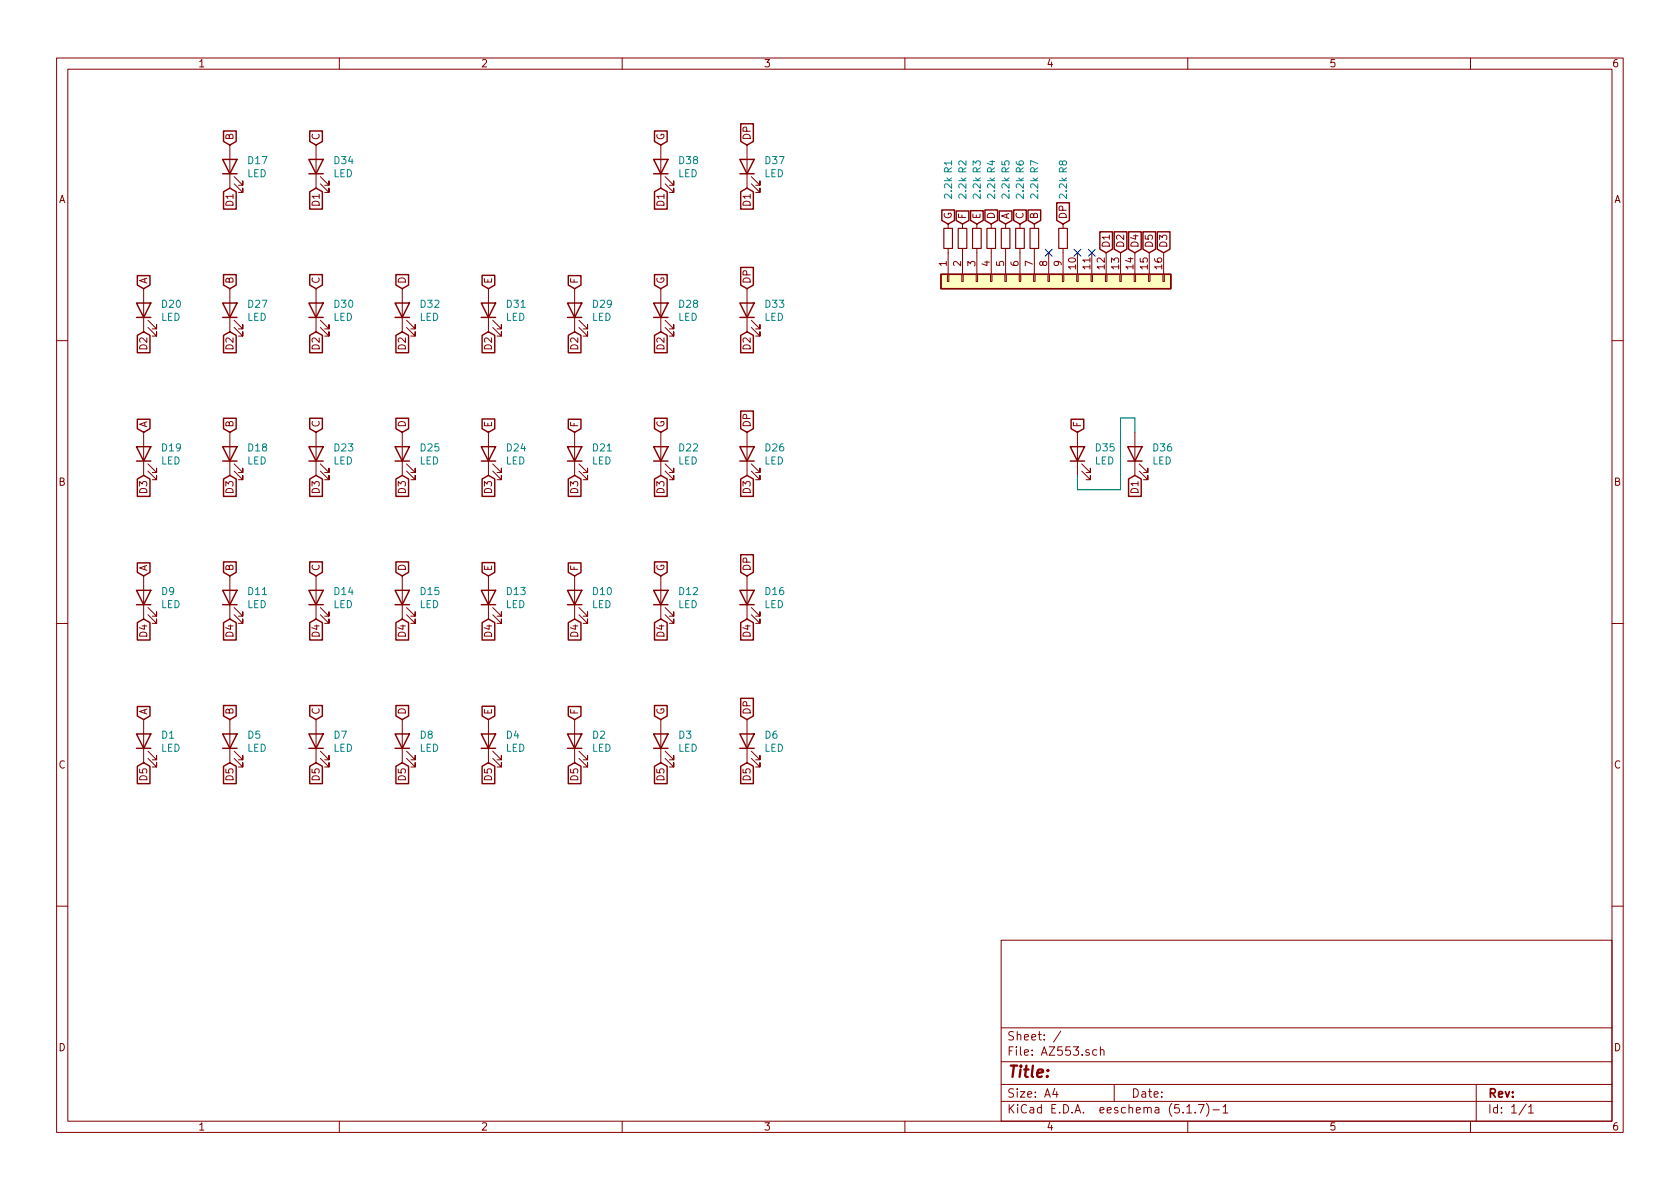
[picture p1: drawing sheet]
EESchema Schematic File Version 4
EELAYER 30 0
EELAYER END
$Descr A4 11693 8268
encoding utf-8
Sheet 1 1
Title ""
Date ""
Rev ""
Comp ""
Comment1 ""
Comment2 ""
Comment3 ""
Comment4 ""
$EndDescr
$Comp
L Connector_Generic:Conn_01x16 J1
U 1 1
P 7300 1950
F 0 "J1" H 7380 1942 50  0001 L CNN
F 1 "Conn_01x16" H 7380 1851 50  0001 L CNN
F 2 "Pin_Headers:Pin_Header_Straight_1x16_Pitch2.54mm" H 7300 1950 50  0001 C CNN
F 3 "~" H 7300 1950 50  0001 C CNN
	1    7300 1950
	0    -1   1    0   
$EndComp
$Comp
L Device:LED D1
U 1 1
P 1000 5150
F 0 "D1" V 1039 5032 50  0000 R CNN
F 1 "LED" V 948 5032 50  0000 R CNN
F 2 "LEDs:LED_0402" H 1000 5150 50  0001 C CNN
F 3 "~" H 1000 5150 50  0001 C CNN
	1    1000 5150
	0    -1   -1   0   
$EndComp
$Comp
L Device:LED D2
U 1 1
P 4000 5150
F 0 "D2" V 4039 5032 50  0000 R CNN
F 1 "LED" V 3948 5032 50  0000 R CNN
F 2 "LEDs:LED_0402" H 4000 5150 50  0001 C CNN
F 3 "~" H 4000 5150 50  0001 C CNN
	1    4000 5150
	0    -1   -1   0   
$EndComp
$Comp
L Device:LED D3
U 1 1
P 4600 5150
F 0 "D3" V 4639 5032 50  0000 R CNN
F 1 "LED" V 4548 5032 50  0000 R CNN
F 2 "LEDs:LED_0402" H 4600 5150 50  0001 C CNN
F 3 "~" H 4600 5150 50  0001 C CNN
	1    4600 5150
	0    -1   -1   0   
$EndComp
$Comp
L Device:LED D4
U 1 1
P 3400 5150
F 0 "D4" V 3439 5032 50  0000 R CNN
F 1 "LED" V 3348 5032 50  0000 R CNN
F 2 "LEDs:LED_0402" H 3400 5150 50  0001 C CNN
F 3 "~" H 3400 5150 50  0001 C CNN
	1    3400 5150
	0    -1   -1   0   
$EndComp
$Comp
L Device:LED D5
U 1 1
P 1600 5150
F 0 "D5" V 1639 5032 50  0000 R CNN
F 1 "LED" V 1548 5032 50  0000 R CNN
F 2 "LEDs:LED_0402" H 1600 5150 50  0001 C CNN
F 3 "~" H 1600 5150 50  0001 C CNN
	1    1600 5150
	0    -1   -1   0   
$EndComp
$Comp
L Device:LED D6
U 1 1
P 5200 5150
F 0 "D6" V 5239 5032 50  0000 R CNN
F 1 "LED" V 5148 5032 50  0000 R CNN
F 2 "LEDs:LED_0402" H 5200 5150 50  0001 C CNN
F 3 "~" H 5200 5150 50  0001 C CNN
	1    5200 5150
	0    -1   -1   0   
$EndComp
$Comp
L Device:LED D7
U 1 1
P 2200 5150
F 0 "D7" V 2239 5032 50  0000 R CNN
F 1 "LED" V 2148 5032 50  0000 R CNN
F 2 "LEDs:LED_0402" H 2200 5150 50  0001 C CNN
F 3 "~" H 2200 5150 50  0001 C CNN
	1    2200 5150
	0    -1   -1   0   
$EndComp
$Comp
L Device:LED D8
U 1 1
P 2800 5150
F 0 "D8" V 2839 5032 50  0000 R CNN
F 1 "LED" V 2748 5032 50  0000 R CNN
F 2 "LEDs:LED_0402" H 2800 5150 50  0001 C CNN
F 3 "~" H 2800 5150 50  0001 C CNN
	1    2800 5150
	0    -1   -1   0   
$EndComp
$Comp
L Device:LED D9
U 1 1
P 1000 4150
F 0 "D9" V 1039 4032 50  0000 R CNN
F 1 "LED" V 948 4032 50  0000 R CNN
F 2 "LEDs:LED_0402" H 1000 4150 50  0001 C CNN
F 3 "~" H 1000 4150 50  0001 C CNN
	1    1000 4150
	0    -1   -1   0   
$EndComp
$Comp
L Device:LED D12
U 1 1
P 4600 4150
F 0 "D12" V 4639 4032 50  0000 R CNN
F 1 "LED" V 4548 4032 50  0000 R CNN
F 2 "LEDs:LED_0402" H 4600 4150 50  0001 C CNN
F 3 "~" H 4600 4150 50  0001 C CNN
	1    4600 4150
	0    -1   -1   0   
$EndComp
$Comp
L Device:LED D15
U 1 1
P 2800 4150
F 0 "D15" V 2839 4032 50  0000 R CNN
F 1 "LED" V 2748 4032 50  0000 R CNN
F 2 "LEDs:LED_0402" H 2800 4150 50  0001 C CNN
F 3 "~" H 2800 4150 50  0001 C CNN
	1    2800 4150
	0    -1   -1   0   
$EndComp
$Comp
L Device:LED D18
U 1 1
P 1600 3150
F 0 "D18" V 1639 3032 50  0000 R CNN
F 1 "LED" V 1548 3032 50  0000 R CNN
F 2 "LEDs:LED_0402" H 1600 3150 50  0001 C CNN
F 3 "~" H 1600 3150 50  0001 C CNN
	1    1600 3150
	0    -1   -1   0   
$EndComp
$Comp
L Device:LED D21
U 1 1
P 4000 3150
F 0 "D21" V 4039 3032 50  0000 R CNN
F 1 "LED" V 3948 3032 50  0000 R CNN
F 2 "LEDs:LED_0402" H 4000 3150 50  0001 C CNN
F 3 "~" H 4000 3150 50  0001 C CNN
	1    4000 3150
	0    -1   -1   0   
$EndComp
$Comp
L Device:LED D24
U 1 1
P 3400 3150
F 0 "D24" V 3439 3032 50  0000 R CNN
F 1 "LED" V 3348 3032 50  0000 R CNN
F 2 "LEDs:LED_0402" H 3400 3150 50  0001 C CNN
F 3 "~" H 3400 3150 50  0001 C CNN
	1    3400 3150
	0    -1   -1   0   
$EndComp
$Comp
L Device:LED D27
U 1 1
P 1600 2150
F 0 "D27" V 1639 2032 50  0000 R CNN
F 1 "LED" V 1548 2032 50  0000 R CNN
F 2 "LEDs:LED_0402" H 1600 2150 50  0001 C CNN
F 3 "~" H 1600 2150 50  0001 C CNN
	1    1600 2150
	0    -1   -1   0   
$EndComp
$Comp
L Device:LED D30
U 1 1
P 2200 2150
F 0 "D30" V 2239 2032 50  0000 R CNN
F 1 "LED" V 2148 2032 50  0000 R CNN
F 2 "LEDs:LED_0402" H 2200 2150 50  0001 C CNN
F 3 "~" H 2200 2150 50  0001 C CNN
	1    2200 2150
	0    -1   -1   0   
$EndComp
$Comp
L Device:LED D10
U 1 1
P 4000 4150
F 0 "D10" V 4039 4032 50  0000 R CNN
F 1 "LED" V 3948 4032 50  0000 R CNN
F 2 "LEDs:LED_0402" H 4000 4150 50  0001 C CNN
F 3 "~" H 4000 4150 50  0001 C CNN
	1    4000 4150
	0    -1   -1   0   
$EndComp
$Comp
L Device:LED D13
U 1 1
P 3400 4150
F 0 "D13" V 3439 4032 50  0000 R CNN
F 1 "LED" V 3348 4032 50  0000 R CNN
F 2 "LEDs:LED_0402" H 3400 4150 50  0001 C CNN
F 3 "~" H 3400 4150 50  0001 C CNN
	1    3400 4150
	0    -1   -1   0   
$EndComp
$Comp
L Device:LED D16
U 1 1
P 5200 4150
F 0 "D16" V 5239 4032 50  0000 R CNN
F 1 "LED" V 5148 4032 50  0000 R CNN
F 2 "LEDs:LED_0402" H 5200 4150 50  0001 C CNN
F 3 "~" H 5200 4150 50  0001 C CNN
	1    5200 4150
	0    -1   -1   0   
$EndComp
$Comp
L Device:LED D19
U 1 1
P 1000 3150
F 0 "D19" V 1039 3032 50  0000 R CNN
F 1 "LED" V 948 3032 50  0000 R CNN
F 2 "LEDs:LED_0402" H 1000 3150 50  0001 C CNN
F 3 "~" H 1000 3150 50  0001 C CNN
	1    1000 3150
	0    -1   -1   0   
$EndComp
$Comp
L Device:LED D22
U 1 1
P 4600 3150
F 0 "D22" V 4639 3032 50  0000 R CNN
F 1 "LED" V 4548 3032 50  0000 R CNN
F 2 "LEDs:LED_0402" H 4600 3150 50  0001 C CNN
F 3 "~" H 4600 3150 50  0001 C CNN
	1    4600 3150
	0    -1   -1   0   
$EndComp
$Comp
L Device:LED D25
U 1 1
P 2800 3150
F 0 "D25" V 2839 3032 50  0000 R CNN
F 1 "LED" V 2748 3032 50  0000 R CNN
F 2 "LEDs:LED_0402" H 2800 3150 50  0001 C CNN
F 3 "~" H 2800 3150 50  0001 C CNN
	1    2800 3150
	0    -1   -1   0   
$EndComp
$Comp
L Device:LED D28
U 1 1
P 4600 2150
F 0 "D28" V 4639 2032 50  0000 R CNN
F 1 "LED" V 4548 2032 50  0000 R CNN
F 2 "LEDs:LED_0402" H 4600 2150 50  0001 C CNN
F 3 "~" H 4600 2150 50  0001 C CNN
	1    4600 2150
	0    -1   -1   0   
$EndComp
$Comp
L Device:LED D31
U 1 1
P 3400 2150
F 0 "D31" V 3439 2032 50  0000 R CNN
F 1 "LED" V 3348 2032 50  0000 R CNN
F 2 "LEDs:LED_0402" H 3400 2150 50  0001 C CNN
F 3 "~" H 3400 2150 50  0001 C CNN
	1    3400 2150
	0    -1   -1   0   
$EndComp
$Comp
L Device:LED D11
U 1 1
P 1600 4150
F 0 "D11" V 1639 4032 50  0000 R CNN
F 1 "LED" V 1548 4032 50  0000 R CNN
F 2 "LEDs:LED_0402" H 1600 4150 50  0001 C CNN
F 3 "~" H 1600 4150 50  0001 C CNN
	1    1600 4150
	0    -1   -1   0   
$EndComp
$Comp
L Device:LED D14
U 1 1
P 2200 4150
F 0 "D14" V 2239 4032 50  0000 R CNN
F 1 "LED" V 2148 4032 50  0000 R CNN
F 2 "LEDs:LED_0402" H 2200 4150 50  0001 C CNN
F 3 "~" H 2200 4150 50  0001 C CNN
	1    2200 4150
	0    -1   -1   0   
$EndComp
$Comp
L Device:LED D17
U 1 1
P 1600 1150
F 0 "D17" V 1639 1032 50  0000 R CNN
F 1 "LED" V 1548 1032 50  0000 R CNN
F 2 "LEDs:LED_0402" H 1600 1150 50  0001 C CNN
F 3 "~" H 1600 1150 50  0001 C CNN
	1    1600 1150
	0    -1   -1   0   
$EndComp
$Comp
L Device:LED D20
U 1 1
P 1000 2150
F 0 "D20" V 1039 2032 50  0000 R CNN
F 1 "LED" V 948 2032 50  0000 R CNN
F 2 "LEDs:LED_0402" H 1000 2150 50  0001 C CNN
F 3 "~" H 1000 2150 50  0001 C CNN
	1    1000 2150
	0    -1   -1   0   
$EndComp
$Comp
L Device:LED D23
U 1 1
P 2200 3150
F 0 "D23" V 2239 3032 50  0000 R CNN
F 1 "LED" V 2148 3032 50  0000 R CNN
F 2 "LEDs:LED_0402" H 2200 3150 50  0001 C CNN
F 3 "~" H 2200 3150 50  0001 C CNN
	1    2200 3150
	0    -1   -1   0   
$EndComp
$Comp
L Device:LED D26
U 1 1
P 5200 3150
F 0 "D26" V 5239 3032 50  0000 R CNN
F 1 "LED" V 5148 3032 50  0000 R CNN
F 2 "LEDs:LED_0402" H 5200 3150 50  0001 C CNN
F 3 "~" H 5200 3150 50  0001 C CNN
	1    5200 3150
	0    -1   -1   0   
$EndComp
$Comp
L Device:LED D29
U 1 1
P 4000 2150
F 0 "D29" V 4039 2032 50  0000 R CNN
F 1 "LED" V 3948 2032 50  0000 R CNN
F 2 "LEDs:LED_0402" H 4000 2150 50  0001 C CNN
F 3 "~" H 4000 2150 50  0001 C CNN
	1    4000 2150
	0    -1   -1   0   
$EndComp
$Comp
L Device:LED D32
U 1 1
P 2800 2150
F 0 "D32" V 2839 2032 50  0000 R CNN
F 1 "LED" V 2748 2032 50  0000 R CNN
F 2 "LEDs:LED_0402" H 2800 2150 50  0001 C CNN
F 3 "~" H 2800 2150 50  0001 C CNN
	1    2800 2150
	0    -1   -1   0   
$EndComp
$Comp
L Device:LED D33
U 1 1
P 5200 2150
F 0 "D33" V 5239 2032 50  0000 R CNN
F 1 "LED" V 5148 2032 50  0000 R CNN
F 2 "LEDs:LED_0402" H 5200 2150 50  0001 C CNN
F 3 "~" H 5200 2150 50  0001 C CNN
	1    5200 2150
	0    -1   -1   0   
$EndComp
$Comp
L Device:LED D34
U 1 1
P 2200 1150
F 0 "D34" V 2239 1032 50  0000 R CNN
F 1 "LED" V 2148 1032 50  0000 R CNN
F 2 "LEDs:LED_0402" H 2200 1150 50  0001 C CNN
F 3 "~" H 2200 1150 50  0001 C CNN
	1    2200 1150
	0    -1   -1   0   
$EndComp
$Comp
L Device:LED D35
U 1 1
P 7500 3150
F 0 "D35" V 7539 3032 50  0000 R CNN
F 1 "LED" V 7448 3032 50  0000 R CNN
F 2 "LEDs:LED_0402" H 7500 3150 50  0001 C CNN
F 3 "~" H 7500 3150 50  0001 C CNN
	1    7500 3150
	0    -1   -1   0   
$EndComp
$Comp
L Device:LED D36
U 1 1
P 7900 3150
F 0 "D36" V 7939 3032 50  0000 R CNN
F 1 "LED" V 7848 3032 50  0000 R CNN
F 2 "LEDs:LED_0402" H 7900 3150 50  0001 C CNN
F 3 "~" H 7900 3150 50  0001 C CNN
	1    7900 3150
	0    -1   -1   0   
$EndComp
$Comp
L Device:LED D37
U 1 1
P 5200 1150
F 0 "D37" V 5239 1032 50  0000 R CNN
F 1 "LED" V 5148 1032 50  0000 R CNN
F 2 "LEDs:LED_0402" H 5200 1150 50  0001 C CNN
F 3 "~" H 5200 1150 50  0001 C CNN
	1    5200 1150
	0    -1   -1   0   
$EndComp
$Comp
L Device:LED D38
U 1 1
P 4600 1150
F 0 "D38" V 4639 1032 50  0000 R CNN
F 1 "LED" V 4548 1032 50  0000 R CNN
F 2 "LEDs:LED_0402" H 4600 1150 50  0001 C CNN
F 3 "~" H 4600 1150 50  0001 C CNN
	1    4600 1150
	0    -1   -1   0   
$EndComp
Text GLabel 7700 1750 1    50   Input ~ 0
D1
Text GLabel 7800 1750 1    50   Input ~ 0
D2
Text GLabel 8100 1750 1    50   Input ~ 0
D3
Text GLabel 7900 1750 1    50   Input ~ 0
D4
Text GLabel 8000 1750 1    50   Input ~ 0
D5
Text GLabel 7000 1550 1    50   Input ~ 0
A
Text GLabel 7200 1550 1    50   Input ~ 0
B
Text GLabel 7100 1550 1    50   Input ~ 0
C
Text GLabel 6900 1550 1    50   Input ~ 0
D
Text GLabel 6800 1550 1    50   Input ~ 0
E
Text GLabel 6700 1550 1    50   Input ~ 0
F
Text GLabel 6600 1550 1    50   Input ~ 0
G
Text GLabel 7400 1550 1    50   Input ~ 0
DP
NoConn ~ 7300 1750
NoConn ~ 7500 1750
NoConn ~ 7600 1750
Text GLabel 1000 2000 1    50   Input ~ 0
A
Text GLabel 1000 3000 1    50   Input ~ 0
A
Text GLabel 1000 4000 1    50   Input ~ 0
A
Text GLabel 1000 5000 1    50   Input ~ 0
A
Text GLabel 1600 5000 1    50   Input ~ 0
B
Text GLabel 1600 4000 1    50   Input ~ 0
B
Text GLabel 1600 3000 1    50   Input ~ 0
B
Text GLabel 1600 2000 1    50   Input ~ 0
B
Text GLabel 1600 1000 1    50   Input ~ 0
B
Text GLabel 2200 5000 1    50   Input ~ 0
C
Text GLabel 2200 4000 1    50   Input ~ 0
C
Text GLabel 2200 3000 1    50   Input ~ 0
C
Text GLabel 2200 2000 1    50   Input ~ 0
C
Text GLabel 2200 1000 1    50   Input ~ 0
C
Text GLabel 2800 2000 1    50   Input ~ 0
D
Text GLabel 2800 3000 1    50   Input ~ 0
D
Text GLabel 2800 4000 1    50   Input ~ 0
D
Text GLabel 2800 5000 1    50   Input ~ 0
D
Text GLabel 3400 5000 1    50   Input ~ 0
E
Text GLabel 3400 4000 1    50   Input ~ 0
E
Text GLabel 3400 3000 1    50   Input ~ 0
E
Text GLabel 3400 2000 1    50   Input ~ 0
E
Text GLabel 4000 5000 1    50   Input ~ 0
F
Text GLabel 4000 4000 1    50   Input ~ 0
F
Text GLabel 4000 3000 1    50   Input ~ 0
F
Text GLabel 4000 2000 1    50   Input ~ 0
F
Text GLabel 4600 2000 1    50   Input ~ 0
G
Text GLabel 4600 1000 1    50   Input ~ 0
G
Text GLabel 4600 3000 1    50   Input ~ 0
G
Text GLabel 4600 4000 1    50   Input ~ 0
G
Text GLabel 4600 5000 1    50   Input ~ 0
G
Text GLabel 5200 5000 1    50   Input ~ 0
DP
Text GLabel 5200 4000 1    50   Input ~ 0
DP
Text GLabel 5200 3000 1    50   Input ~ 0
DP
Text GLabel 5200 2000 1    50   Input ~ 0
DP
Text GLabel 5200 1000 1    50   Input ~ 0
DP
Text GLabel 1600 1300 3    50   Input ~ 0
D1
Text GLabel 2200 1300 3    50   Input ~ 0
D1
Text GLabel 4600 1300 3    50   Input ~ 0
D1
Text GLabel 5200 1300 3    50   Input ~ 0
D1
Text GLabel 1000 2300 3    50   Input ~ 0
D2
Text GLabel 1600 2300 3    50   Input ~ 0
D2
Text GLabel 2200 2300 3    50   Input ~ 0
D2
Text GLabel 2800 2300 3    50   Input ~ 0
D2
Text GLabel 3400 2300 3    50   Input ~ 0
D2
Text GLabel 4000 2300 3    50   Input ~ 0
D2
Text GLabel 4600 2300 3    50   Input ~ 0
D2
Text GLabel 5200 2300 3    50   Input ~ 0
D2
Text GLabel 1000 3300 3    50   Input ~ 0
D3
Text GLabel 1600 3300 3    50   Input ~ 0
D3
Text GLabel 2200 3300 3    50   Input ~ 0
D3
Text GLabel 2800 3300 3    50   Input ~ 0
D3
Text GLabel 3400 3300 3    50   Input ~ 0
D3
Text GLabel 4000 3300 3    50   Input ~ 0
D3
Text GLabel 4600 3300 3    50   Input ~ 0
D3
Text GLabel 5200 3300 3    50   Input ~ 0
D3
Text GLabel 1000 4300 3    50   Input ~ 0
D4
Text GLabel 1600 4300 3    50   Input ~ 0
D4
Text GLabel 2200 4300 3    50   Input ~ 0
D4
Text GLabel 2800 4300 3    50   Input ~ 0
D4
Text GLabel 3400 4300 3    50   Input ~ 0
D4
Text GLabel 4000 4300 3    50   Input ~ 0
D4
Text GLabel 4600 4300 3    50   Input ~ 0
D4
Text GLabel 5200 4300 3    50   Input ~ 0
D4
Text GLabel 1000 5300 3    50   Input ~ 0
D5
Text GLabel 1600 5300 3    50   Input ~ 0
D5
Text GLabel 2200 5300 3    50   Input ~ 0
D5
Text GLabel 2800 5300 3    50   Input ~ 0
D5
Text GLabel 3400 5300 3    50   Input ~ 0
D5
Text GLabel 4000 5300 3    50   Input ~ 0
D5
Text GLabel 4600 5300 3    50   Input ~ 0
D5
Text GLabel 5200 5300 3    50   Input ~ 0
D5
Text GLabel 7900 3300 3    50   Input ~ 0
D1
Text GLabel 7500 3000 1    50   Input ~ 0
F
Wire Wire Line
	7500 3300 7500 3400
Wire Wire Line
	7500 3400 7800 3400
Wire Wire Line
	7800 3400 7800 2900
Wire Wire Line
	7800 2900 7900 2900
Wire Wire Line
	7900 2900 7900 3000
$Comp
L Device:R_Small R1
U 1 1
P 6600 1650
F 0 "R1" V 6600 2150 50  0000 C CNN
F 1 "2.2k" V 6600 2000 50  0000 C CNN
F 2 "Resistors_SMD:R_0603_HandSoldering" H 6600 1650 50  0001 C CNN
F 3 "~" H 6600 1650 50  0001 C CNN
F 4 "C4190" V 6600 1650 50  0001 C CNN "LCSC"
	1    6600 1650
	1    0    0    -1  
$EndComp
$Comp
L Device:R_Small R2
U 1 1
P 6700 1650
F 0 "R2" V 6700 2150 50  0000 C CNN
F 1 "2.2k" V 6700 2000 50  0000 C CNN
F 2 "Resistors_SMD:R_0603_HandSoldering" H 6700 1650 50  0001 C CNN
F 3 "~" H 6700 1650 50  0001 C CNN
F 4 "C4190" V 6700 1650 50  0001 C CNN "LCSC"
	1    6700 1650
	1    0    0    -1  
$EndComp
$Comp
L Device:R_Small R3
U 1 1
P 6800 1650
F 0 "R3" V 6800 2150 50  0000 C CNN
F 1 "2.2k" V 6800 2000 50  0000 C CNN
F 2 "Resistors_SMD:R_0603_HandSoldering" H 6800 1650 50  0001 C CNN
F 3 "~" H 6800 1650 50  0001 C CNN
F 4 "C4190" V 6800 1650 50  0001 C CNN "LCSC"
	1    6800 1650
	1    0    0    -1  
$EndComp
$Comp
L Device:R_Small R4
U 1 1
P 6900 1650
F 0 "R4" V 6900 2150 50  0000 C CNN
F 1 "2.2k" V 6900 2000 50  0000 C CNN
F 2 "Resistors_SMD:R_0603_HandSoldering" H 6900 1650 50  0001 C CNN
F 3 "~" H 6900 1650 50  0001 C CNN
F 4 "C4190" V 6900 1650 50  0001 C CNN "LCSC"
	1    6900 1650
	1    0    0    -1  
$EndComp
$Comp
L Device:R_Small R5
U 1 1
P 7000 1650
F 0 "R5" V 7000 2150 50  0000 C CNN
F 1 "2.2k" V 7000 2000 50  0000 C CNN
F 2 "Resistors_SMD:R_0603_HandSoldering" H 7000 1650 50  0001 C CNN
F 3 "~" H 7000 1650 50  0001 C CNN
F 4 "C4190" V 7000 1650 50  0001 C CNN "LCSC"
	1    7000 1650
	1    0    0    -1  
$EndComp
$Comp
L Device:R_Small R6
U 1 1
P 7100 1650
F 0 "R6" V 7100 2150 50  0000 C CNN
F 1 "2.2k" V 7100 2000 50  0000 C CNN
F 2 "Resistors_SMD:R_0603_HandSoldering" H 7100 1650 50  0001 C CNN
F 3 "~" H 7100 1650 50  0001 C CNN
F 4 "C4190" V 7100 1650 50  0001 C CNN "LCSC"
	1    7100 1650
	1    0    0    -1  
$EndComp
$Comp
L Device:R_Small R7
U 1 1
P 7200 1650
F 0 "R7" V 7200 2150 50  0000 C CNN
F 1 "2.2k" V 7200 2000 50  0000 C CNN
F 2 "Resistors_SMD:R_0603_HandSoldering" H 7200 1650 50  0001 C CNN
F 3 "~" H 7200 1650 50  0001 C CNN
F 4 "C4190" V 7200 1650 50  0001 C CNN "LCSC"
	1    7200 1650
	1    0    0    -1  
$EndComp
$Comp
L Device:R_Small R8
U 1 1
P 7400 1650
F 0 "R8" V 7400 2150 50  0000 C CNN
F 1 "2.2k" V 7400 2000 50  0000 C CNN
F 2 "Resistors_SMD:R_0603_HandSoldering" H 7400 1650 50  0001 C CNN
F 3 "~" H 7400 1650 50  0001 C CNN
F 4 "C4190" V 7400 1650 50  0001 C CNN "LCSC"
	1    7400 1650
	1    0    0    -1  
$EndComp
$EndSCHEMATC
